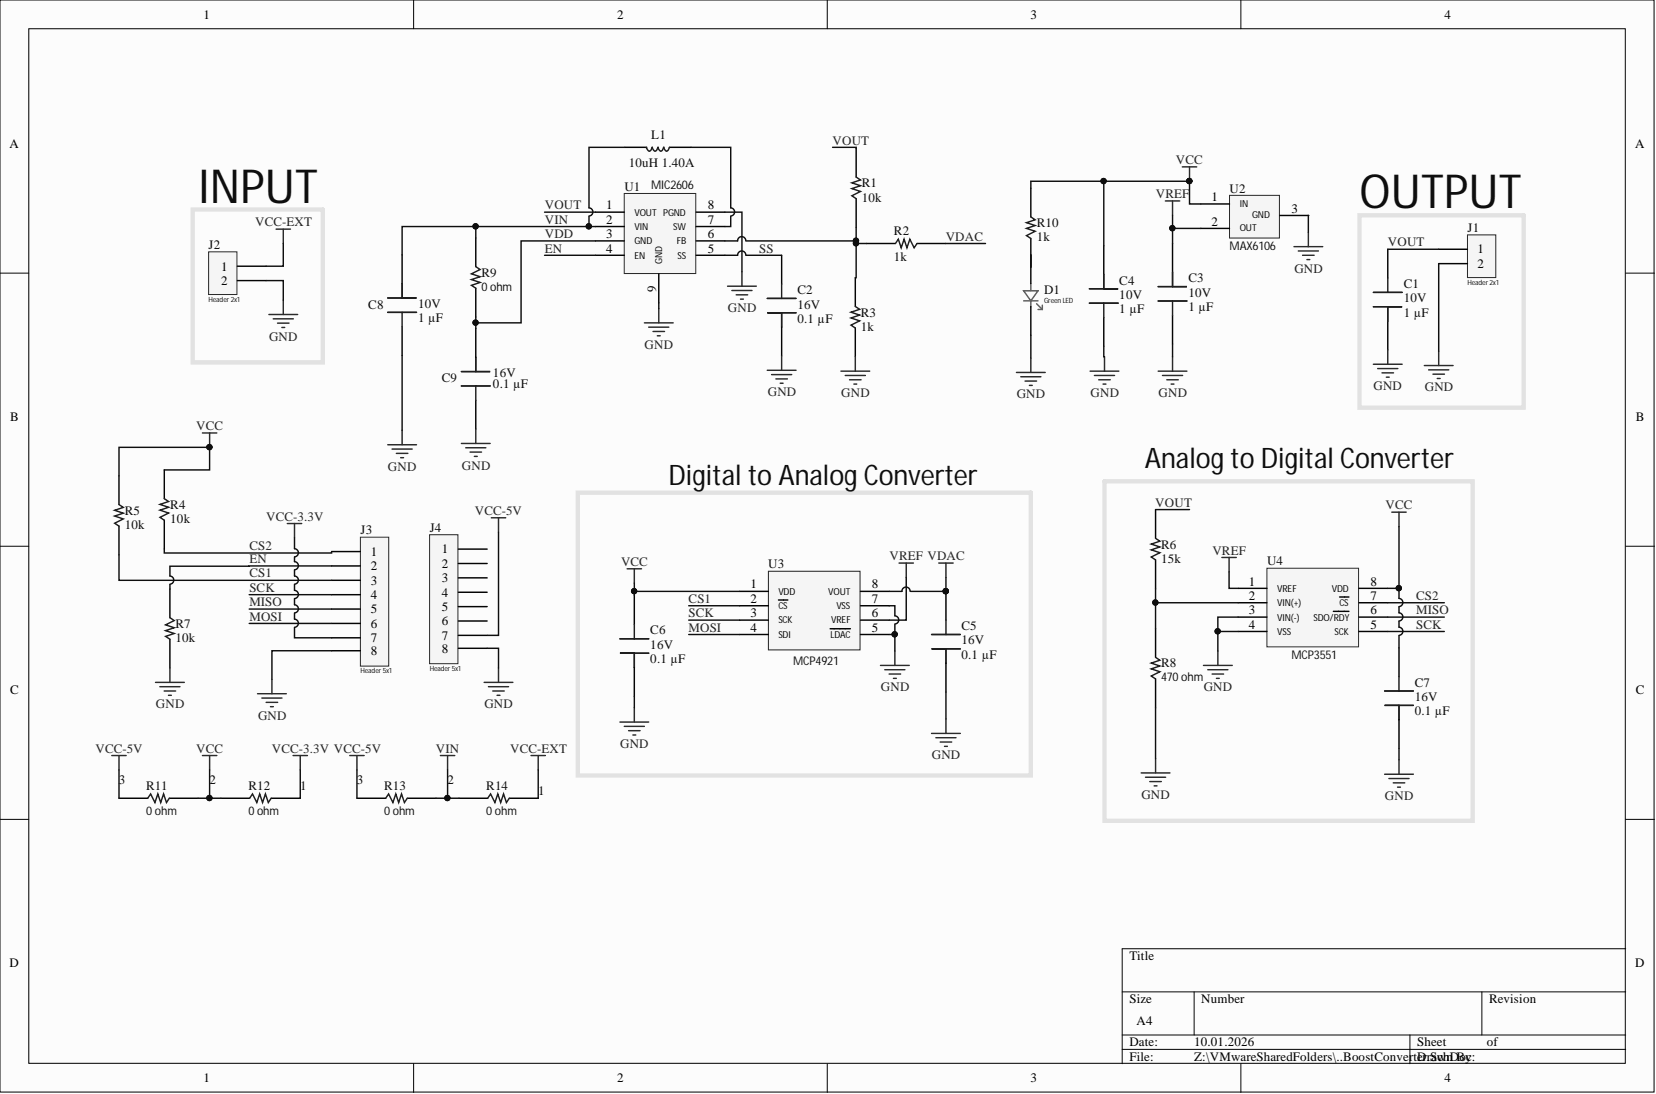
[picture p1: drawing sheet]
# Altium project BoostConverter.PrjPCB
1 sheet, 33 parts. Net scope: global (net labels, ports and power ports of the same name join across sheets).
Board file: BoostconverterLast.PcbDoc

## Sheet BoostConverter.SchDoc
size A4

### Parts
C1  value 1 µF  Voltage: 10V  [C0603-N]  (hidden comment: ANCAP110040340E0000)
C2  value 0.1 µF  Voltage - Rated: 16V  [C0603-N]  (hidden comment: ANCAP0UF1006030412)
C3  value 1 µF  Voltage: 10V  [C0603-N]  (hidden comment: ANCAP110040340E0000)
C4  value 1 µF  Voltage: 10V  [C0603-N]  (hidden comment: ANCAP110040340E0000)
C5  value 0.1 µF  Voltage: 16V  [C0603-N]  (hidden comment: ANCAP0UF1006030412)
C6  value 0.1 µF  Voltage: 16V  [C0603-N]  (hidden comment: ANCAP0UF1006030412)
C7  value 0.1 µF  Voltage: 16V  [C0603-N]  (hidden comment: ANCAP0UF1006030412)
C8  value 1 µF  Voltage: 10V  [C0603-N]  (hidden comment: ANCAP110040340E0000)
C9  value 0.1 µF  Voltage: 16V  [C0603-N]  (hidden comment: ANCAP0UF1006030412)
D1  value Green LED  [QTLP601C4TR-0603]  (hidden comment: ANLEDQTLP601C4TR00)
J1  Name: Header 2x1  [796911-2]  (hidden comment: ANCON02202P1757242)
J2  Name: Header 2x1  [796911-2]  (hidden comment: ANCON02202P1757242)
J3  value Header 5x1  [8POS]  (hidden comment: ANCON2000824000000)
J4  value Header 5x1  [8POS]  (hidden comment: ANCON2000824000000)
L1  value 10uH 1.40A  [SRU5028]  (hidden comment: ANIND10UH001A40009)
R1  value 10k  [0603-N]  (hidden comment: ANRES10K006031T700)
R2  value 1k  [0603-N]  (hidden comment: ANRES1K0006033BC00)
R3  value 1k  [0603-N]  (hidden comment: ANRES1K0006033BC00)
R4  value 10k  [0603-N]  (hidden comment: ANRES10K006031T700)
R5  value 10k  [0603-N]  (hidden comment: ANRES10K006031T700)
R6  value 15k  [0805-N]  (hidden comment: ANRESE240215030000)
R7  value 10k  [0603-N]  (hidden comment: ANRES10K006031T700)
R8  value 470 ohm  [0603-N]  (hidden comment: ANRESE240147010000)
R9  value 0 ohm  [0402-N]  (hidden comment: ANRESE240000000000)
R10  value 1k  [0603-N]  (hidden comment: ANRES1K0006033BC00)
R11  value 0 ohm  [0402-N]  (hidden comment: ANRESE240000000000)
R12  value 0 ohm  [0402-N]  (hidden comment: ANRESE240000000000)
R13  value 0 ohm  [0402-N]  (hidden comment: ANRESE240000000000)
R14  value 0 ohm  [0402-N]  (hidden comment: ANRESE240000000000)
U1  Name: MIC2606  [MIC2606YML-TR]  (hidden comment: ANICMIC2606YMLTR00)
U2  Name: MAX6106  [MAX6106EUR+T]  (hidden comment: ANICMAX6106EURTTRN)
U3  Name: MCP4921  [MCP4921T-E/SN]  (hidden comment: ANICMCP4921EMCND00)
U4  Name: MCP3551  [MCP3551-E/SN]  (hidden comment: ANICMCP3551ESNND00)

### Blocks framed on the sheet
INPUT: J2
OUTPUT: C1 J1
Digital to Analog Converter: C5 C6 U3
Analog to Digital Converter: C7 R6 R8 U4

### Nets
GND: C1.1 C2.1 C3.2 C4.2 C5.1 C6.1 C7.1 C8.2 C9.2 D1.2 J1.2 J2.2 J3.8 J4.8 R3.1 R7.2 R8.1 U1.8(PGND) U1.9(GND) U2.3(GND) U3.5(~{LDAC}) U3.7(VSS) U4.3(VIN(-)) U4.4(VSS)
VCC: C4.1 C6.2 C7.2 R4.2 R5.2 R10.2 R11.2 R12.1 U2.1(IN) U3.1(VDD) U4.8(VDD)
VCC-3.3V: J3.7 R12.2
VCC-5V: J4.7 R11.1 R13.1
VCC-EXT: J2.1 R14.2
VDAC: C5.2 R2.1 U3.8(VOUT)
VIN: C8.1 L1.2 R9.1 R13.2 R14.1 U1.2(VIN)
VREF: C3.1 U2.2(OUT) U3.6(VREF) U4.1(VREF)
CS1: J3.3 R5.1 U3.2(~{CS})
CS2: J3.1 R4.1 U4.7(~{CS})
EN: J3.2 R7.1 U1.4(EN)
MISO: J3.5 U4.6(SDO/~{RDY})
MOSI: J3.6 U3.4(SDI)
SCK: J3.4 U3.3(SCK) U4.5(SCK)
SS: C2.2 U1.5(SS)
VDD: C9.1 R9.2 U1.3(GND)
VOUT: C1.2 J1.1 R1.2 R6.2 U1.1(VOUT)
NetD1_1: D1.1 R10.1
NetL1_1: L1.1 U1.7(SW)
NetR1_1: R1.1 R2.2 R3.2 U1.6(FB)
NetR6_1: R6.1 R8.2 U4.2(VIN(+))

Not connected (* = marked no-connect by the designer): J4 1 2 3 4 5 6

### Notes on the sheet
- (near R11) 3
- 2
- (near R12) 1
- (near R13) 3
- (near R14) 1

## Assembly variants
Variant of BoostConverter: not fitted R12 R13
